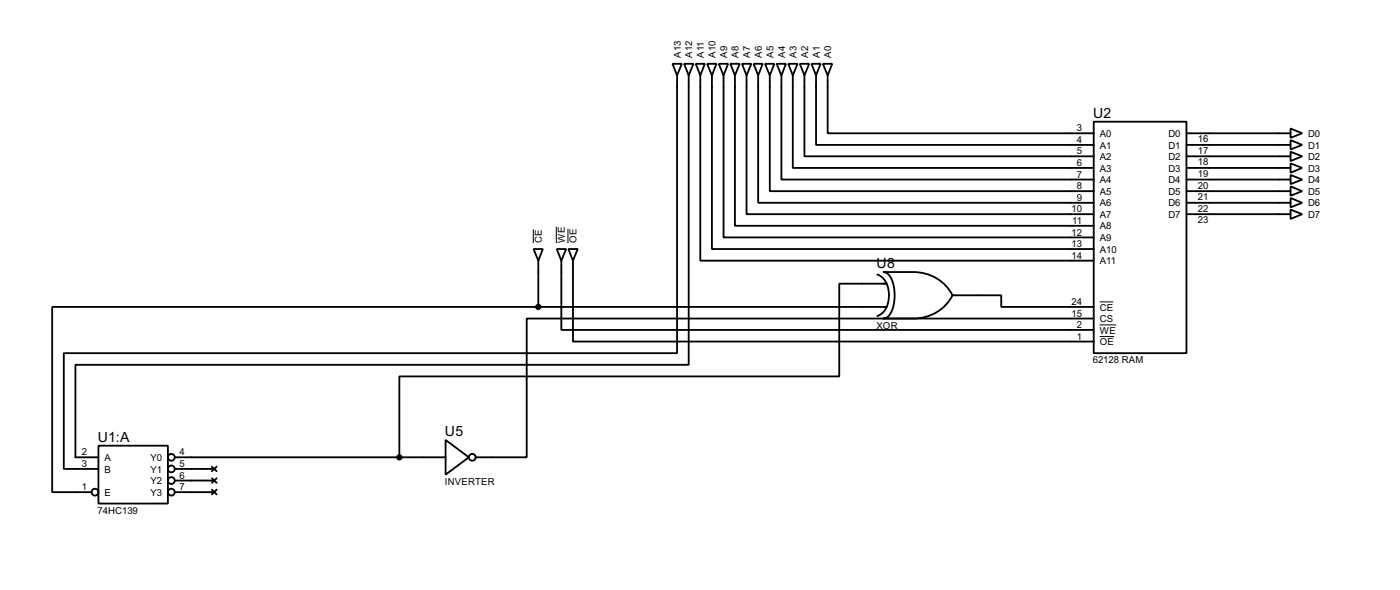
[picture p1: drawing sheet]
<svg xmlns="http://www.w3.org/2000/svg" width="307mm" height="129mm" viewBox="0 0 307 129" stroke-linecap="round" stroke-linejoin="round" font-family="sans-serif">
<g fill="none" stroke="#000" stroke-width=".4">
<path d="M147.6 14h2.1l-1.1 2.6zM148.6 16.6v60.9h-134.6v25.4h7.6M150.2 14h2l-1 2.6zM151.2 16.6v63.5h-134.6v20.3h5M152.7 14h2l-1 2.6zM153.7 16.6v40.6h86.4M155.2 14h2.1l-1 2.6zM156.3 16.6v38.1h83.8M157.8 14h2l-1 2.6zM158.8 16.6v35.5h81.3M160.3 14h2.1l-1.1 2.6zM161.3 16.6v33h78.8"/>
<path d="M162.9 14h2l-1 2.6zM163.9 16.6v30.4h76.2M165.4 14h2l-1 2.6zM166.4 16.6v27.9h73.7M167.9 14h2.1l-1 2.6zM169 16.6v25.4h71.1M170.5 14h2l-1 2.6zM171.5 16.6v22.8h68.6M173 14h2.1l-1.1 2.6zM174 16.6v20.3h66.1M175.6 14h2l-1 2.6zM176.6 16.6v17.7h63.5"/>
<path d="M178.1 14h2l-1 2.6zM179.1 16.6v15.2h61M180.6 14h2.1l-1 2.6zM181.7 16.6v12.7h58.4M240.1 26.7h20.3v50.8h-20.3zM260.4 29.3h22.9M260.4 31.8h22.9M260.4 34.3h22.9M260.4 36.9h22.9M260.4 39.4h22.9M283.3 28.2l2.5 1.1-2.5 1zM283.3 30.8l2.5 1-2.5 1z"/>
<path d="M283.3 33.3l2.5 1-2.5 1.1zM283.3 35.9l2.5 1-2.5 1zM283.3 38.4l2.5 1-2.5 1zM117.1 54.7h2.1l-1 2.5zM118.2 57.2v10.2M122.2 54.7h2.1l-1.1 2.5zM123.2 57.2v15.2h116.9M124.8 54.7h2l-1 2.5zM125.8 57.2v17.8h114.3M193.9 59.7h6.6a9.5 9.5 0 0 1 8.6 5.1 9.5 9.5 0 0 1-8.6 5.1h-6.6a3.2 3.2 0 0 0 2.3-3.1 7.9 7.9 0 0 0-1.3-6.7zM260.4 42h22.9M260.4 44.5h22.9"/>
<path d="M260.4 47h22.9M283.3 40.9l2.5 1.1-2.5 1zM283.3 43.5l2.5 1-2.5 1zM283.3 46l2.5 1-2.5 1.1zM118.2 67.4h-106.7v40.6h8.6M118.2 67.4h76.4M192.6 60.3a4.4 4.4 0 0 1 2.5 4.5 4.4 4.4 0 0 1-2.5 4.6M194.6 62.3h-10.4v20.3h-96.5v17.8M209.1 64.8h10.7v2.6h20.3M240.1 69.9h-124.5v30.5h-11.2M21.6 97.8h15.3v12.7h-15.3zM97.8 96.6l5.1 3.8-5.1 3.8z"/>
<path d="M38.4 100.4h59.4M38.4 102.9h8.6M38.4 105.5h8.6M38.4 108h8.6M46.5 102.4l1.1 1M46.5 105l1.1 1M46.5 107.5l1.1 1M47.6 102.4l-1.1 1M47.6 105l-1.1 1M47.6 107.5l-1.1 1"/>
<circle cx="20.8" cy="108" r=".75"/>
<circle cx="37.6" cy="100.4" r=".75"/>
<circle cx="37.6" cy="102.9" r=".75"/>
<circle cx="37.6" cy="108" r=".75"/>
<circle cx="37.6" cy="105.5" r=".75"/>
<circle cx="103.6" cy="100.4" r=".75"/>
</g>
<path d="M117.1 50.4v3M122.1 49.7v3.6M124.7 50.2v3.2M241.4 73.9h3.1M241.4 66.3h3M241.4 71.3h3.6" fill="none" stroke="#000" stroke-width=".22"/>
<g fill="#000" stroke="#000" stroke-width=".4">
<circle cx="118.1" cy="67.4" r=".5"/>
<circle cx="87.6" cy="100.4" r=".5"/>
</g>
<g font-size="3.5">
<text x="239.9" y="25.9">U2</text>
<text x="192.4" y="58.9">U8</text>
<text x="97.7" y="95.8">U5</text>
<text x="21.5" y="97">U1:A</text>
</g>
<g font-size="2.4">
<text x="149.4" y="12.7" transform="rotate(-90 149.4 12.7)">A13</text>
<text x="152" y="12.7" transform="rotate(-90 152 12.7)">A12</text>
<text x="154.5" y="12.7" transform="rotate(-90 154.5 12.7)">A11</text>
<text x="157.1" y="12.7" transform="rotate(-90 157.1 12.7)">A10</text>
<text x="159.6" y="12.7" transform="rotate(-90 159.6 12.7)">A9</text>
<text x="162.1" y="12.7" transform="rotate(-90 162.1 12.7)">A8</text>
<text x="164.7" y="12.7" transform="rotate(-90 164.7 12.7)">A7</text>
<text x="167.2" y="12.7" transform="rotate(-90 167.2 12.7)">A6</text>
<text x="169.8" y="12.7" transform="rotate(-90 169.8 12.7)">A5</text>
<text x="172.3" y="12.7" transform="rotate(-90 172.3 12.7)">A4</text>
<text x="174.8" y="12.7" transform="rotate(-90 174.8 12.7)">A3</text>
<text x="177.4" y="12.7" transform="rotate(-90 177.4 12.7)">A2</text>
<text x="179.9" y="12.7" transform="rotate(-90 179.9 12.7)">A1</text>
<text x="182.5" y="12.7" transform="rotate(-90 182.5 12.7)">A0</text>
<text x="236.4" y="28.9">3</text>
<text x="236.4" y="31.4">4</text>
<text x="236.4" y="33.9">5</text>
<text x="241.4" y="30">A0</text>
<text x="241.4" y="32.6">A1</text>
<text x="241.4" y="35.1">A2</text>
<text x="256.4" y="30">D0</text>
<text x="256.4" y="32.6">D1</text>
<text x="256.4" y="35.1">D2</text>
<text x="262.9" y="31.2">16</text>
<text x="262.9" y="33.8">17</text>
<text x="287.1" y="30">D0</text>
<text x="287.1" y="32.6">D1</text>
<text x="287.1" y="35.1">D2</text>
<text x="236.4" y="39">7</text>
<text x="236.4" y="36.5">6</text>
<text x="236.4" y="41.6">8</text>
<text x="241.4" y="40.2">A4</text>
<text x="241.4" y="37.7">A3</text>
<text x="256.4" y="37.7">D3</text>
<text x="256.4" y="40.2">D4</text>
<text x="262.9" y="36.3">18</text>
<text x="262.9" y="38.8">19</text>
<text x="262.9" y="41.4">20</text>
<text x="287.1" y="37.7">D3</text>
<text x="287.1" y="40.2">D4</text>
<text x="235.2" y="46.6">10</text>
<text x="236.4" y="44.1">9</text>
<text x="241.4" y="42.8">A5</text>
<text x="241.4" y="45.3">A6</text>
<text x="241.4" y="47.8">A7</text>
<text x="256.4" y="42.8">D5</text>
<text x="256.4" y="45.3">D6</text>
<text x="256.4" y="47.8">D7</text>
<text x="262.9" y="43.9">21</text>
<text x="262.9" y="46.5">22</text>
<text x="287.1" y="42.8">D5</text>
<text x="287.1" y="45.3">D6</text>
<text x="287.1" y="47.8">D7</text>
<text x="118.9" y="53.3" transform="rotate(-90 118.9 53.3)">CE</text>
<text x="124" y="53.3" transform="rotate(-90 124 53.3)">WE</text>
<text x="126.6" y="53.3" transform="rotate(-90 126.6 53.3)">OE</text>
<text x="235.2" y="51.7">12</text>
<text x="235.4" y="49.2">11</text>
<text x="241.4" y="50.4">A8</text>
<text x="241.4" y="52.9">A9</text>
<text x="262.9" y="49">23</text>
<text x="235.2" y="54.3">13</text>
<text x="235.2" y="56.8">14</text>
<text x="241.4" y="55.5">A10</text>
<text x="241.4" y="58">A11</text>
<text x="235.2" y="67">24</text>
<text x="235.2" y="69.5">15</text>
<text x="241.4" y="68.2">CE</text>
<text x="241.4" y="70.7">CS</text>
<text x="192.4" y="72.1">XOR</text>
<text x="236.4" y="74.6">1</text>
<text x="236.4" y="72">2</text>
<text x="241.4" y="75.8">OE</text>
<text x="241.4" y="73.2">WE</text>
<text x="239.9" y="79.7">62128 RAM</text>
<text x="18" y="100">2</text>
<text x="22.9" y="101.2">A</text>
<text x="33" y="101.2">Y0</text>
<text x="39.4" y="100">4</text>
<text x="18" y="102.5">3</text>
<text x="18" y="107.6">1</text>
<text x="22.9" y="103.7">B</text>
<text x="33" y="103.7">Y1</text>
<text x="33" y="106.3">Y2</text>
<text x="39.4" y="102.5">5</text>
<text x="39.4" y="105.1">6</text>
<text x="39.4" y="107.6">7</text>
<text x="97.6" y="106.4">INVERTER</text>
<text x="21.4" y="112.7">74HC139</text>
<text x="22.9" y="108.8">E</text>
<text x="33" y="108.8">Y3</text>
</g>
</svg>
